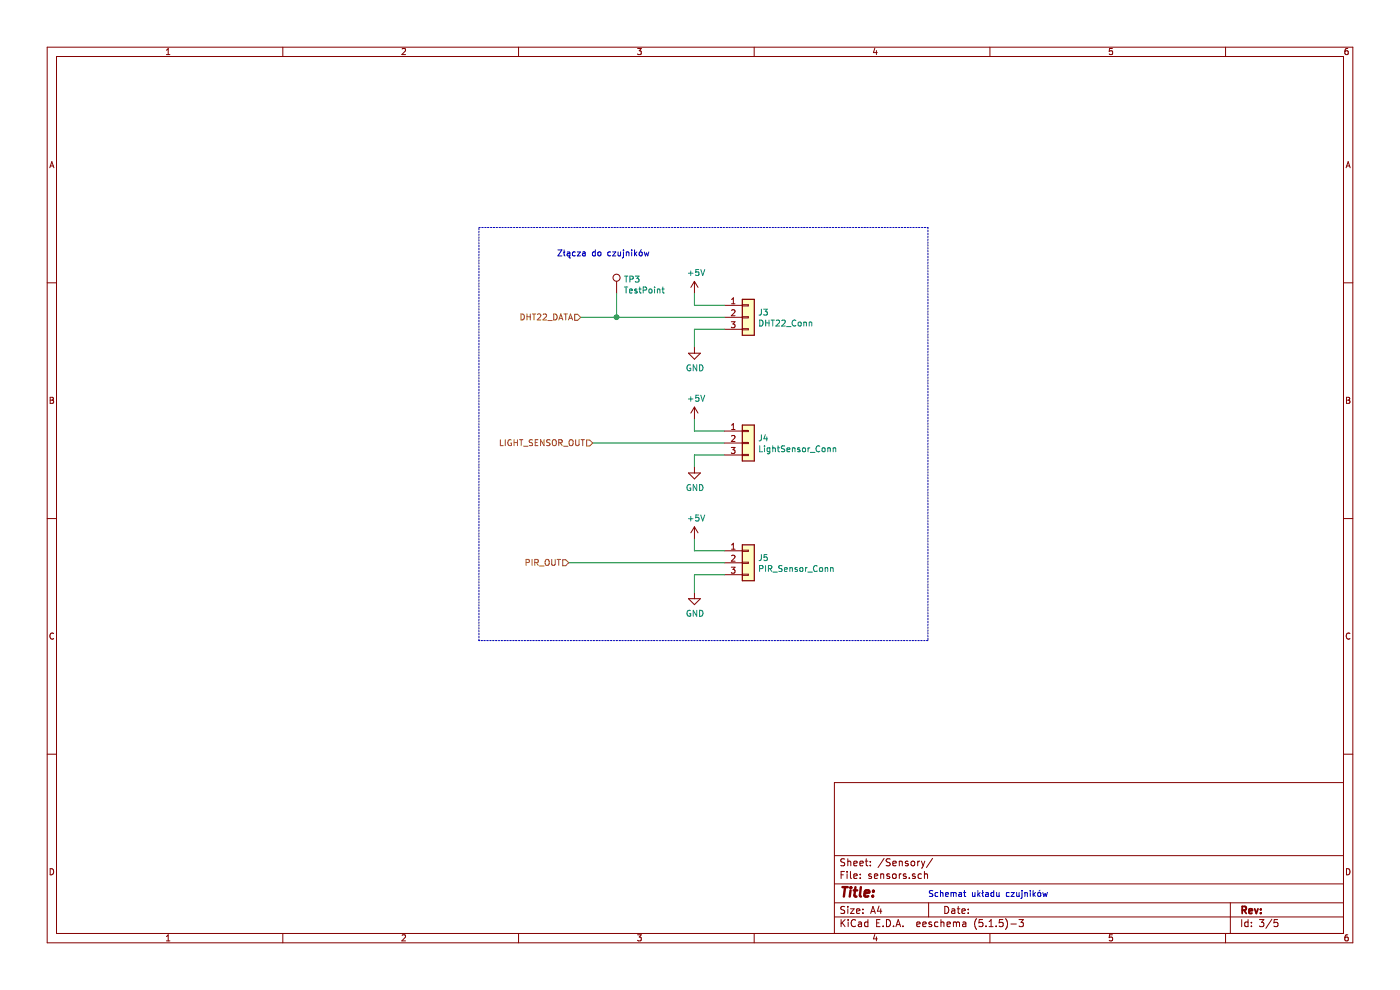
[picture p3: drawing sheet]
EESchema Schematic File Version 4
EELAYER 30 0
EELAYER END
$Descr A4 11693 8268
encoding utf-8
Sheet 3 5
Title ""
Date ""
Rev ""
Comp ""
Comment1 ""
Comment2 ""
Comment3 ""
Comment4 ""
$EndDescr
$Comp
L Connector_Generic:Conn_01x03 J?
U 1 1
P 6250 2650
AR Path="/5E80CCDD/5E82C0DD" Ref="J?"  Part="1" 
AR Path="/5E80B6DE/5E82C0DD" Ref="J3"  Part="1" 
F 0 "J3" H 6330 2692 50  0000 L CNN
F 1 "DHT22_Conn" H 6330 2601 50  0000 L CNN
F 2 "TerminalBlock_Phoenix:TerminalBlock_Phoenix_PT-1,5-3-3.5-H_1x03_P3.50mm_Horizontal" H 6250 2650 50  0001 C CNN
F 3 "~" H 6250 2650 50  0001 C CNN
	1    6250 2650
	1    0    0    -1  
$EndComp
Wire Wire Line
	4850 2650 5150 2650
$Comp
L Connector_Generic:Conn_01x03 J?
U 1 1
P 6250 4700
AR Path="/5E80CCDD/5E82C0F3" Ref="J?"  Part="1" 
AR Path="/5E80B6DE/5E82C0F3" Ref="J5"  Part="1" 
F 0 "J5" H 6330 4742 50  0000 L CNN
F 1 "PIR_Sensor_Conn" H 6330 4651 50  0000 L CNN
F 2 "TerminalBlock_Phoenix:TerminalBlock_Phoenix_PT-1,5-3-3.5-H_1x03_P3.50mm_Horizontal" H 6250 4700 50  0001 C CNN
F 3 "~" H 6250 4700 50  0001 C CNN
	1    6250 4700
	1    0    0    -1  
$EndComp
Text Notes 7750 7500 0    50   ~ 0
Schemat układu czujników
$Comp
L power:+5V #PWR019
U 1 1
P 5800 2450
F 0 "#PWR019" H 5800 2300 50  0001 C CNN
F 1 "+5V" H 5815 2623 50  0000 C CNN
F 2 "" H 5800 2450 50  0001 C CNN
F 3 "" H 5800 2450 50  0001 C CNN
	1    5800 2450
	1    0    0    -1  
$EndComp
$Comp
L power:+5V #PWR022
U 1 1
P 5800 4500
F 0 "#PWR022" H 5800 4350 50  0001 C CNN
F 1 "+5V" H 5815 4673 50  0000 C CNN
F 2 "" H 5800 4500 50  0001 C CNN
F 3 "" H 5800 4500 50  0001 C CNN
	1    5800 4500
	1    0    0    -1  
$EndComp
$Comp
L power:GND #PWR023
U 1 1
P 5800 4950
F 0 "#PWR023" H 5800 4700 50  0001 C CNN
F 1 "GND" H 5805 4777 50  0000 C CNN
F 2 "" H 5800 4950 50  0001 C CNN
F 3 "" H 5800 4950 50  0001 C CNN
	1    5800 4950
	1    0    0    -1  
$EndComp
$Comp
L power:GND #PWR020
U 1 1
P 5800 2900
F 0 "#PWR020" H 5800 2650 50  0001 C CNN
F 1 "GND" H 5805 2727 50  0000 C CNN
F 2 "" H 5800 2900 50  0001 C CNN
F 3 "" H 5800 2900 50  0001 C CNN
	1    5800 2900
	1    0    0    -1  
$EndComp
Wire Wire Line
	5800 2450 5800 2550
Wire Wire Line
	5800 2550 6050 2550
Wire Wire Line
	5800 2900 5800 2750
Wire Wire Line
	5800 2750 6050 2750
Wire Wire Line
	5800 4500 5800 4600
Wire Wire Line
	5800 4600 6050 4600
Wire Wire Line
	5800 4950 5800 4800
Wire Wire Line
	5800 4800 6050 4800
Wire Notes Line
	4000 1900 7750 1900
Wire Notes Line
	7750 1900 7750 5350
Wire Notes Line
	7750 5350 4000 5350
Wire Notes Line
	4000 5350 4000 1900
Text Notes 4650 2150 0    50   ~ 0
Złącza do czujników
$Comp
L power:+5V #PWR021
U 1 1
P 5800 3500
F 0 "#PWR021" H 5800 3350 50  0001 C CNN
F 1 "+5V" H 5815 3673 50  0000 C CNN
F 2 "" H 5800 3500 50  0001 C CNN
F 3 "" H 5800 3500 50  0001 C CNN
	1    5800 3500
	1    0    0    -1  
$EndComp
Wire Wire Line
	5800 3600 5800 3500
Wire Wire Line
	5800 3600 6050 3600
Text HLabel 4850 2650 0    50   Input ~ 0
DHT22_DATA
Text HLabel 4950 3700 0    50   Input ~ 0
LIGHT_SENSOR_OUT
Text HLabel 4750 4700 0    50   Input ~ 0
PIR_OUT
$Comp
L Connector_Generic:Conn_01x03 J?
U 1 1
P 6250 3700
AR Path="/5E80CCDD/5EAE2D4C" Ref="J?"  Part="1" 
AR Path="/5E80B6DE/5EAE2D4C" Ref="J4"  Part="1" 
F 0 "J4" H 6330 3742 50  0000 L CNN
F 1 "LightSensor_Conn" H 6330 3651 50  0000 L CNN
F 2 "TerminalBlock_Phoenix:TerminalBlock_Phoenix_PT-1,5-3-3.5-H_1x03_P3.50mm_Horizontal" H 6250 3700 50  0001 C CNN
F 3 "~" H 6250 3700 50  0001 C CNN
	1    6250 3700
	1    0    0    -1  
$EndComp
$Comp
L power:GND #PWR0112
U 1 1
P 5800 3900
F 0 "#PWR0112" H 5800 3650 50  0001 C CNN
F 1 "GND" H 5805 3727 50  0000 C CNN
F 2 "" H 5800 3900 50  0001 C CNN
F 3 "" H 5800 3900 50  0001 C CNN
	1    5800 3900
	1    0    0    -1  
$EndComp
Wire Wire Line
	6050 3800 5800 3800
Wire Wire Line
	5800 3800 5800 3900
$Comp
L Connector:TestPoint TP3
U 1 1
P 5150 2450
F 0 "TP3" H 5208 2568 50  0000 L CNN
F 1 "TestPoint" H 5208 2477 50  0000 L CNN
F 2 "TestPoint:TestPoint_Loop_D1.80mm_Drill1.0mm_Beaded" H 5350 2450 50  0001 C CNN
F 3 "~" H 5350 2450 50  0001 C CNN
	1    5150 2450
	1    0    0    -1  
$EndComp
Wire Wire Line
	5150 2450 5150 2650
Connection ~ 5150 2650
Wire Wire Line
	5150 2650 6050 2650
Wire Wire Line
	4950 3700 6050 3700
Wire Wire Line
	4750 4700 6050 4700
$EndSCHEMATC
